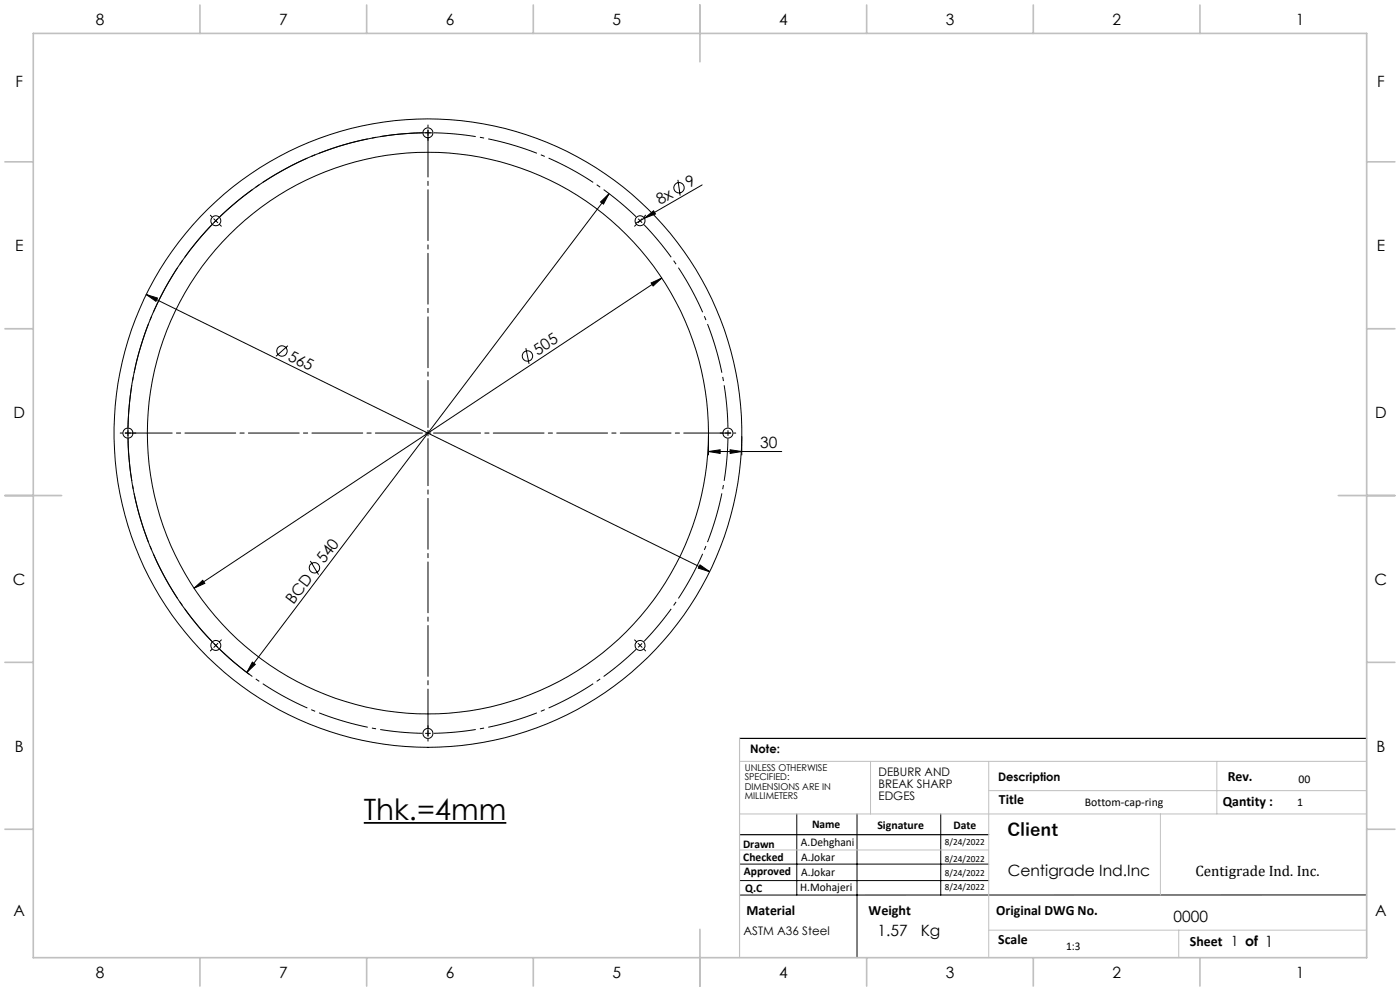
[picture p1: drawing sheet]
<svg xmlns="http://www.w3.org/2000/svg" width="420mm" height="297mm" viewBox="0 0 420 297" stroke-linecap="round" stroke-linejoin="round" font-family="sans-serif">
<g fill="none" stroke="#000" stroke-width=".3">
<path d="M129.7 39.8a90 90 0 0 0-86.6 61.2 90 90 0 0 0 31.7 101.1M182.7 58.1l-108.7 143.4M203.4 53.9l.6 4.7M210.6 55.4l-17.3 10M64.1 65.6l.6 .6M64.7 66.2l-.5 .5M64.7 66.2l.6 .5M65.3 65.6l-.6 .6M180.2 60.5l2.5-2.4-1.7 3.1zM193.3 65.4l2.8-2.2 .5 .9zM193.3 65.4l-2.6 1.5M43.9 88.3l3.3 1-.4 1z"/>
<path d="M43.9 88.3l169 83M195.3 84.8l3.2-1.5-2.6 2.4zM198.5 83.3l-140.3 93M86.4 103.6l-3.6 3.2M157.8 104.3l.9 4.7M212.5 135.3l3.5-.5v1.1zM212.5 130.8v5.5M212.5 135.3h22M219 134.8l3.5 .5-3.5 .6zM222.5 130.8v5.5M58.2 176.3l2.6-2.4 .7 .9zM93.1 168.1l2.5 4.1"/>
<path d="M210 169.3l2.9 2-3.4-1zM75.7 198.4l.9 .7-2.6 2.4zM221.9 259h74.7M239 243.9v24.3M257.1 243.9v43.1M282.2 243.9v24.3M221.9 263.9h74.7M410 268.2h-188.1"/>
<circle cx="128.4" cy="39.8" r="1.5"/>
<circle cx="203.7" cy="56.3" r="1.55"/>
<circle cx="64.7" cy="66.2" r="1.5"/>
<circle cx="192" cy="66.2" r="1.5"/>
<circle cx="84.6" cy="105.2" r="1.55"/>
<circle cx="158.2" cy="106.7" r="1.56"/>
<circle cx="38.4" cy="129.8" r="1.5"/>
<circle cx="128.4" cy="129.8" r="94.2"/>
<circle cx="128.4" cy="129.8" r="84.2"/>
<circle cx="218.4" cy="129.8" r="1.5"/>
<circle cx="94.3" cy="170.2" r="1.56"/>
<circle cx="64.7" cy="193.4" r="1.5"/>
<circle cx="192" cy="193.4" r="1.49"/>
<circle cx="128.4" cy="219.8" r="1.51"/>
</g>
<path d="M109.1 246.6h42.8" fill="none" stroke="#000" stroke-width=".53"/>
<g fill="none" stroke="#000" stroke-width=".3" stroke-dasharray="15.2 1.3 1.3 1.3" stroke-linecap="butt">
<path d="M128.4 39.8h-.8M128.4 39.8h.8M192 66.1l-.6-.5M192 66.1l.6 .6M38.4 129.8v.8M38.4 129.8v-.8M218.4 129.8v-.8M218.4 129.8v.8M64.8 193.4l.5 .6M64.8 193.4l-.6-.6M192 193.4l.6-.6M192 193.4l-.6 .6"/>
<path d="M128.4 219.8h.8M128.4 219.8h-.8"/>
</g>
<path d="M126.7 39.8a90 90 0 0 0-60.8 25.2M63.6 67.3a90 90 0 0 0-25.2 60.8M190.8 65a90 90 0 0 0-60.7-25.2M38.4 131.5a90 90 0 0 0 25.2 60.7M218.4 128.1a90 90 0 0 0-25.2-60.8M65.9 194.6a90 90 0 0 0 60.8 25.2M193.2 192.2a90 90 0 0 0 25.2-60.7M130.1 219.8a90 90 0 0 0 60.7-25.2" fill="none" stroke="#000" stroke-width=".3" stroke-dasharray="15.2 1.3 1.3 1.3" stroke-dashoffset="2.5" stroke-linecap="butt"/>
<g fill="none" stroke="#000" stroke-width=".3" stroke-dasharray="15.2 1.3 1.3 1.3">
<path d="M128.4 39.8v-.8M128.4 39.8v.8M128.4 38.1v-.6M128.4 41.5v.6M63.6 65l-.5-.5M65.9 67.3l.5 .5M190.9 67.3l-.5 .5M192 66.1l.6-.5M192 66.1l-.6 .6M193.2 65l.5-.5M36.7 129.8h-.6M38.4 129.8h-.8"/>
<path d="M38.4 129.8h.8M40.1 129.8h.6M128.4 129.8v-.8M128.4 129.8h-.8M128.4 129.8v.8M128.4 129.8h.8M216.7 129.8h-.6M218.4 129.8h.8M218.4 129.8h-.8M220.1 129.8h.6M63.6 194.6l-.5 .5M64.8 193.4l-.6 .6"/>
<path d="M64.8 193.4l.5-.6M65.9 192.2l.5-.4M190.9 192.2l-.5-.4M192 193.4l.6 .6M192 193.4l-.6-.6M193.2 194.6l.5 .5M128.4 219.8v.8M128.4 219.8v-.8M128.4 218.1v-.6M128.4 221.5v.6"/>
</g>
<path d="M126.7 129.8h-89.1M128.4 128.1v-89.1M128.4 131.5v89.1M130.1 129.8h89.1" fill="none" stroke="#000" stroke-width=".3" stroke-dasharray="15.2 1.3 1.3 1.3" stroke-dashoffset="1.1"/>
<path d="M221.9 221.3h188.1M221.9 250.2h74.7" fill="none" stroke="#000" stroke-width=".35"/>
<path d="M221.9 228.2h188.1M261.2 228.2v15.7M296.6 228.2v58.8M296.6 237h113.4M365.1 228.2v15.7M221.9 243.9h188.1M221.9 254.7h74.7M348.1 243.9v24.3M296.6 278.8h113.4M353.6 278.8v8.2" fill="none" stroke="#c0c0c0" stroke-width=".3"/>
<path d="M221.9 221.3v65.7" fill="none" stroke="#c0c0c0" stroke-width=".35"/>
<g fill="none" stroke="#c0c0c0" stroke-width=".5">
<path d="M10 10h400v277h-400zM60 1.5v8.5M110 1.5v8.5M160 1.5v8.5M210 1.5v17M260 1.5v8.5M310 1.5v8.5M360 1.5v8.5M1.5 48.5h8.5M410 48.5h8.5M1.5 98.5h8.5M410 98.5h8.5"/>
<path d="M1.5 148.5h17M401.5 148.5h17M1.5 198.5h8.5M410 198.5h8.5M1.5 248.5h8.5M410 248.5h8.5M210 278.5v17M60 287v8.5M110 287v8.5M160 287v8.5M260 287v8.5M310 287v8.5"/>
<path d="M360 287v8.5"/>
</g>
<g fill="#000">
<path d="M193.3 65.4l2.8-2.2 .5 .9z"/>
<path d="M180.2 60.5l.8 .7 1.7-3.1zM75.7 198.4l-1.7 3.1 2.6-2.4z"/>
<path d="M212.5 135.3l3.5-.5v1.1zM219 134.8l3.5 .5-3.5 .6z"/>
<path d="M58.2 176.3l3.3-1.5-.7-.9zM195.3 84.8l.6 .9 2.6-2.4z"/>
<path d="M210 169.3l-.5 1 3.4 1zM43.9 88.3l2.9 2 .4-1z"/>
</g>
<text font-size="8.8" x="109.1" y="245.7">Thk.=4mm</text>
<text font-size="5.3" x="302.2" y="250.7">Client</text>
<g font-size="4.7">
<text x="28.7" y="7.6">8</text>
<text x="83.7" y="7.6">7</text>
<text x="133.7" y="7.6">6</text>
<text x="183.7" y="7.6">5</text>
<text x="233.7" y="7.6">4</text>
<text x="283.7" y="7.6">3</text>
<text x="333.7" y="7.6">2</text>
<text x="388.7" y="7.6">1</text>
<text x="4.6" y="26.1">F</text>
<text x="413.1" y="26.1">F</text>
<text x="206.8" y="56.5" transform="rotate(-30 206.8 56.5)">9</text>
<text x="198" y="61.5" transform="rotate(-30 198 61.5)">8x</text>
<text x="4.5" y="75.3">E</text>
<text x="413" y="75.3">E</text>
<text x="86.2" y="107.8" transform="rotate(26 86.2 107.8)">565</text>
<text x="161.3" y="106.7" transform="rotate(-34 161.3 106.7)">505</text>
<text x="4" y="125.3">D</text>
<text x="412.5" y="125.3">D</text>
<text x="228.1" y="134.3">30</text>
<text x="97.3" y="169.1" transform="rotate(-53 97.3 169.1)">540</text>
<text x="3.9" y="175.3">C</text>
<text x="412.4" y="175.3">C</text>
<text x="88.1" y="181.3" transform="rotate(-53 88.1 181.3)">BCD</text>
<text x="4.4" y="225.3">B</text>
<text x="412.9" y="225.3">B</text>
<text x="302.3" y="262.6">Centigrade Ind.Inc</text>
<text x="4" y="274.6">A</text>
<text x="412.5" y="274.6">A</text>
<text x="263.3" y="280.5">1.57</text>
<text x="276.2" y="280.5">Kg</text>
<text x="352.1" y="276.4">0000</text>
<text x="28.7" y="293.1">8</text>
<text x="83.7" y="293.1">7</text>
<text x="133.7" y="293.1">6</text>
<text x="183.7" y="293.1">5</text>
<text x="233.7" y="293.1">4</text>
<text x="283.7" y="293.1">3</text>
<text x="333.7" y="293.1">2</text>
<text x="388.7" y="293.1">1</text>
</g>
<text font-size="4.5" x="358.6" y="262.6">Centigrade Ind. Inc.</text>
<g font-size="4.2">
<text x="368.3" y="234.1">Rev.</text>
<text x="299.7" y="240.9">Title</text>
<text x="366.8" y="241.6">Qantity :</text>
<text x="223.9" y="274.2">Material</text>
<text x="260.6" y="274.2">Weight</text>
<text x="298.9" y="274.2">Original DWG No.</text>
<text x="299.5" y="282.8">Scale</text>
<text x="357" y="283.6">Sheet 1 of 1</text>
</g>
<g font-size="3.5">
<text x="225" y="225.7">Note:</text>
<text x="263.6" y="232.6">DEBURR AND</text>
<text x="263.6" y="236.1">BREAK SHARP</text>
<text x="263.6" y="239.7">EDGES</text>
<text x="299.4" y="234.1">Description</text>
<text x="389.6" y="234.7">00</text>
<text x="325.5" y="241.6">Bottom-cap-ring</text>
<text x="389.2" y="241.6">1</text>
<text x="243.6" y="248.1">Name</text>
<text x="263.2" y="248.5">Signature</text>
<text x="286" y="248.5">Date</text>
<text x="222.9" y="254">Drawn</text>
<text x="240.3" y="253.6">A.Dehghani</text>
<text x="240.4" y="257.9">A.Jokar</text>
<text x="223" y="258.1">Checked</text>
<text x="223.2" y="262.1">Approved</text>
<text x="240.4" y="262.4">A.Jokar</text>
<text x="223.6" y="267.4">Q.C</text>
<text x="240.1" y="267.1">H.Mohajeri</text>
<text x="223.1" y="280.2">ASTM A36 Steel</text>
<text x="319.8" y="284.6">1:3</text>
</g>
<g font-size="2.8">
<text x="223.4" y="231">UNLESS OTHERWISE</text>
<text x="223.4" y="233.8">SPECIFIED:</text>
<text x="223.4" y="236.7">DIMENSIONS ARE IN</text>
<text x="223.4" y="239.5">MILLIMETERS</text>
<text x="283.5" y="253.2">8/24/2022</text>
<text x="283.5" y="258.4">8/24/2022</text>
<text x="283.5" y="262.7">8/24/2022</text>
<text x="283.5" y="266.6">8/24/2022</text>
</g>
</svg>
